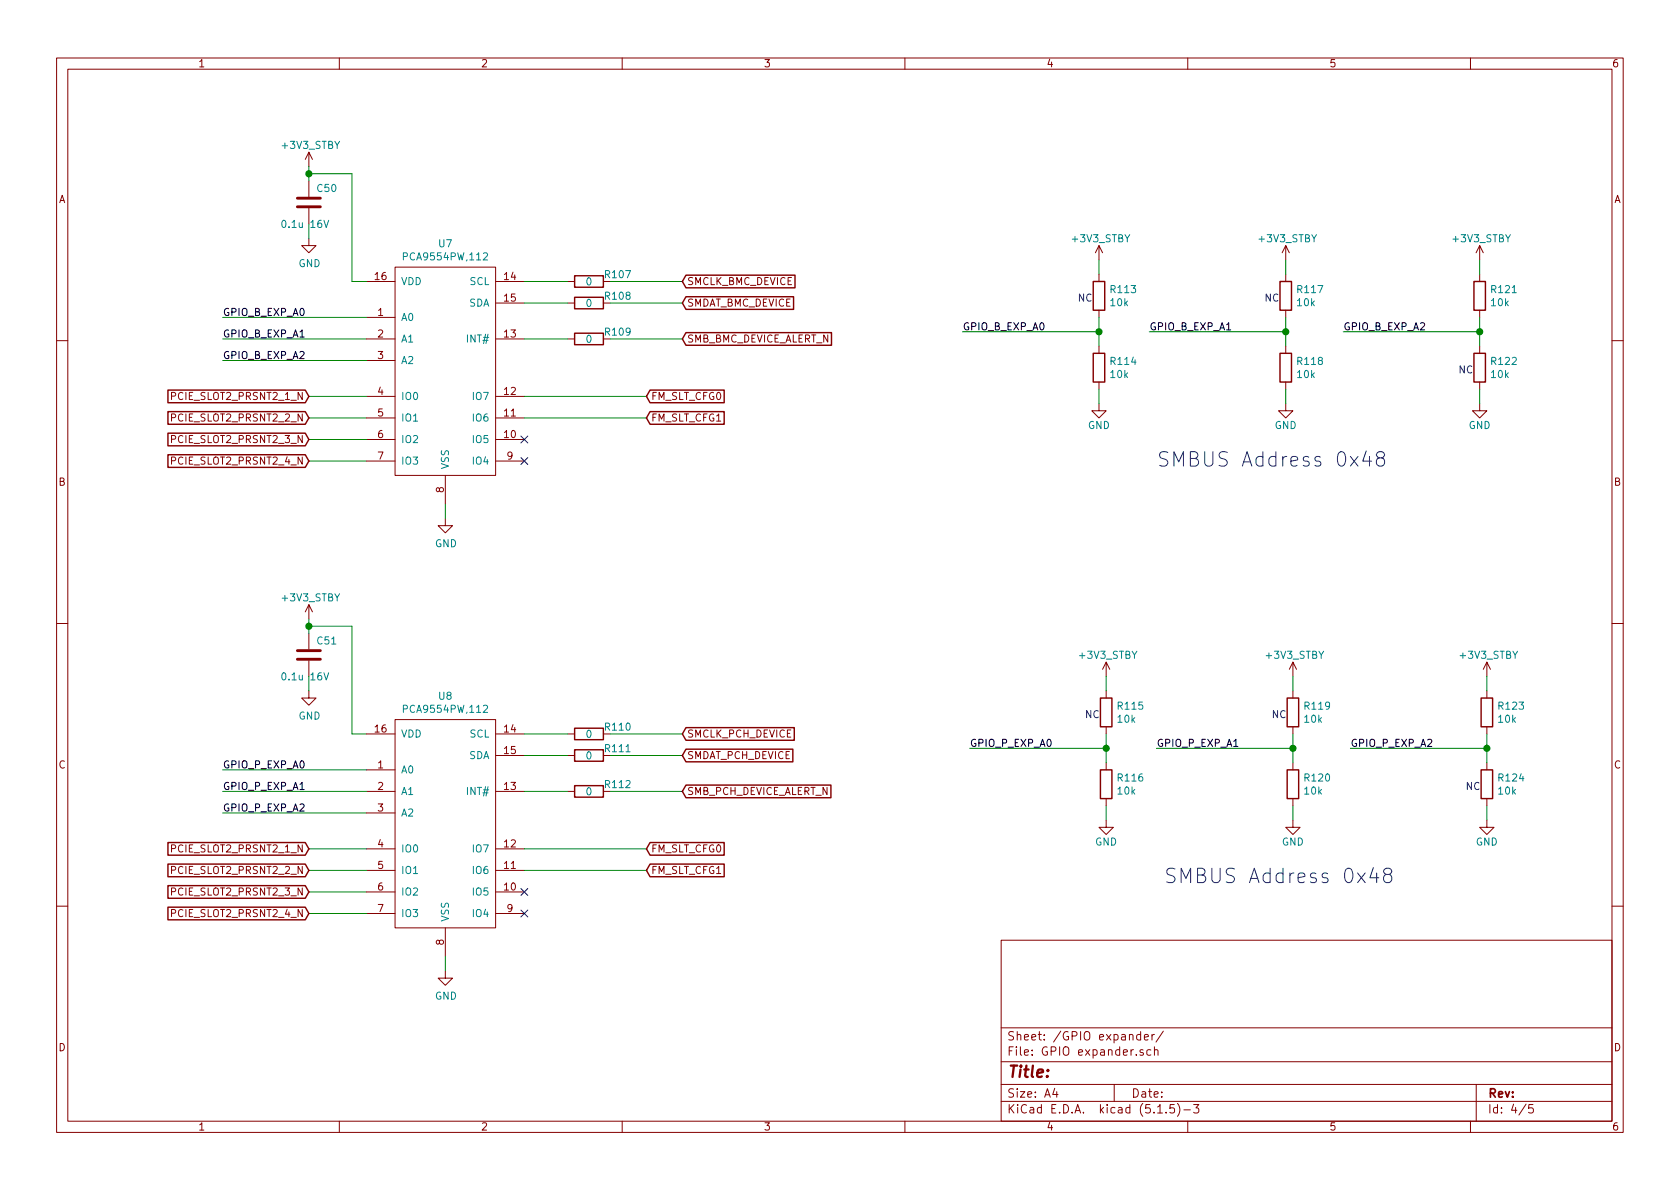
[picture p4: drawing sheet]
EESchema Schematic File Version 4
EELAYER 30 0
EELAYER END
$Descr A4 11693 8268
encoding utf-8
Sheet 4 5
Title ""
Date ""
Rev ""
Comp ""
Comment1 ""
Comment2 ""
Comment3 ""
Comment4 ""
$EndDescr
$Comp
L Device:R R107
U 1 1
P 4100 1950
F 0 "R107" V 4050 2150 50  0000 C CNN
F 1 "0" V 4100 1950 50  0000 C CNN
F 2 "Resistors_SMD:R_0201" V 4030 1950 50  0001 C CNN
F 3 "~" H 4100 1950 50  0001 C CNN
	1    4100 1950
	0    1    1    0   
$EndComp
Wire Wire Line
	4250 1950 4750 1950
Wire Wire Line
	3950 1950 3650 1950
$Comp
L Device:R R108
U 1 1
P 4100 2100
F 0 "R108" V 4050 2300 50  0000 C CNN
F 1 "0" V 4100 2100 50  0000 C CNN
F 2 "Resistors_SMD:R_0201" V 4030 2100 50  0001 C CNN
F 3 "~" H 4100 2100 50  0001 C CNN
	1    4100 2100
	0    1    1    0   
$EndComp
Wire Wire Line
	4250 2100 4750 2100
Wire Wire Line
	3950 2100 3650 2100
Text GLabel 4750 2100 2    50   Input ~ 0
SMDAT_BMC_DEVICE
Text GLabel 4750 1950 2    50   Input ~ 0
SMCLK_BMC_DEVICE
$Comp
L Device:R R109
U 1 1
P 4100 2350
F 0 "R109" V 4050 2550 50  0000 C CNN
F 1 "0" V 4100 2350 50  0000 C CNN
F 2 "Resistors_SMD:R_0201" V 4030 2350 50  0001 C CNN
F 3 "~" H 4100 2350 50  0001 C CNN
	1    4100 2350
	0    1    1    0   
$EndComp
Wire Wire Line
	4250 2350 4750 2350
Wire Wire Line
	3950 2350 3650 2350
Text GLabel 4750 2350 2    50   Input ~ 0
SMB_BMC_DEVICE_ALERT_N
Wire Wire Line
	3100 3500 3100 3600
$Comp
L power:GND #PWR092
U 1 1
P 3100 3600
F 0 "#PWR092" H 3100 3350 50  0001 C CNN
F 1 "GND" H 3105 3427 50  0000 C CNN
F 2 "" H 3100 3600 50  0001 C CNN
F 3 "" H 3100 3600 50  0001 C CNN
	1    3100 3600
	1    0    0    -1  
$EndComp
$Comp
L Device:C C50
U 1 1
P 2150 1400
F 0 "C50" H 2200 1500 50  0000 L CNN
F 1 "0.1u 16V" H 1950 1250 50  0000 L CNN
F 2 "Capacitors_SMD:C_0402" H 2188 1250 50  0001 C CNN
F 3 "~" H 2150 1400 50  0001 C CNN
	1    2150 1400
	1    0    0    -1  
$EndComp
$Comp
L switch_leopard:+3V3_STBY #PWR0150
U 1 1
P 2150 1150
F 0 "#PWR0150" H 2150 1150 50  0001 C CNN
F 1 "+3V3_STBY" H 1950 1300 50  0000 L CNN
F 2 "" H 2150 1150 50  0001 C CNN
F 3 "" H 2150 1150 50  0001 C CNN
	1    2150 1150
	1    0    0    -1  
$EndComp
Wire Wire Line
	2150 1150 2150 1200
Wire Wire Line
	2150 1550 2150 1650
$Comp
L power:GND #PWR090
U 1 1
P 2150 1650
F 0 "#PWR090" H 2150 1400 50  0001 C CNN
F 1 "GND" H 2155 1477 50  0000 C CNN
F 2 "" H 2150 1650 50  0001 C CNN
F 3 "" H 2150 1650 50  0001 C CNN
	1    2150 1650
	1    0    0    -1  
$EndComp
Wire Wire Line
	2150 1200 2450 1200
Wire Wire Line
	2450 1200 2450 1950
Wire Wire Line
	2450 1950 2550 1950
Connection ~ 2150 1200
Wire Wire Line
	2150 1200 2150 1250
Text GLabel 2150 2750 0    50   Input ~ 0
PCIE_SLOT2_PRSNT2_1_N
Text GLabel 2150 2900 0    50   Input ~ 0
PCIE_SLOT2_PRSNT2_2_N
Text GLabel 2150 3050 0    50   Input ~ 0
PCIE_SLOT2_PRSNT2_3_N
Text GLabel 2150 3200 0    50   Input ~ 0
PCIE_SLOT2_PRSNT2_4_N
Wire Wire Line
	2550 2750 2150 2750
Wire Wire Line
	2550 2900 2150 2900
Wire Wire Line
	2550 3050 2150 3050
Wire Wire Line
	2550 3200 2150 3200
Text Label 1550 2200 0    50   ~ 0
GPIO_B_EXP_A0
Text Label 1550 2350 0    50   ~ 0
GPIO_B_EXP_A1
Text Label 1550 2500 0    50   ~ 0
GPIO_B_EXP_A2
Wire Wire Line
	1550 2200 2550 2200
Wire Wire Line
	2550 2350 1550 2350
Wire Wire Line
	1550 2500 2550 2500
Wire Wire Line
	6700 2300 7650 2300
Wire Wire Line
	7650 2300 7650 2200
Wire Wire Line
	7650 2300 7650 2400
Connection ~ 7650 2300
$Comp
L Device:R R?
U 1 1
P 7650 2050
AR Path="/6112E2C2/6250A6DC" Ref="R?"  Part="1" 
AR Path="/624BB3DA/6250A6DC" Ref="R113"  Part="1" 
F 0 "R113" H 7720 2096 50  0000 L CNN
F 1 "10k" H 7720 2005 50  0000 L CNN
F 2 "Resistors_SMD:R_0201" V 7580 2050 50  0001 C CNN
F 3 "~" H 7650 2050 50  0001 C CNN
	1    7650 2050
	1    0    0    -1  
$EndComp
$Comp
L Device:R R?
U 1 1
P 7650 2550
AR Path="/6112E2C2/6250A6E2" Ref="R?"  Part="1" 
AR Path="/624BB3DA/6250A6E2" Ref="R114"  Part="1" 
F 0 "R114" H 7720 2596 50  0000 L CNN
F 1 "10k" H 7720 2505 50  0000 L CNN
F 2 "Resistors_SMD:R_0201" V 7580 2550 50  0001 C CNN
F 3 "~" H 7650 2550 50  0001 C CNN
	1    7650 2550
	1    0    0    -1  
$EndComp
Wire Wire Line
	7650 2700 7650 2800
Wire Wire Line
	7650 1900 7650 1800
$Comp
L switch_leopard:+3V3_STBY PWR?
U 1 1
P 7650 1800
AR Path="/6112E2C2/6250A6EA" Ref="PWR?"  Part="1" 
AR Path="/624BB3DA/6250A6EA" Ref="#PWR0151"  Part="1" 
F 0 "#PWR0151" H 7650 1800 50  0001 C CNN
F 1 "+3V3_STBY" H 7450 1950 50  0000 L CNN
F 2 "" H 7650 1800 50  0001 C CNN
F 3 "" H 7650 1800 50  0001 C CNN
	1    7650 1800
	1    0    0    -1  
$EndComp
$Comp
L power:GND #PWR?
U 1 1
P 7650 2800
AR Path="/6112E2C2/6250A6F0" Ref="#PWR?"  Part="1" 
AR Path="/624BB3DA/6250A6F0" Ref="#PWR094"  Part="1" 
F 0 "#PWR094" H 7650 2550 50  0001 C CNN
F 1 "GND" H 7650 2650 50  0000 C CNN
F 2 "" H 7650 2800 50  0001 C CNN
F 3 "" H 7650 2800 50  0001 C CNN
	1    7650 2800
	1    0    0    -1  
$EndComp
Text Notes 7500 2100 0    50   ~ 0
NC
Wire Wire Line
	8000 2300 8950 2300
Wire Wire Line
	8950 2300 8950 2200
Wire Wire Line
	8950 2300 8950 2400
Connection ~ 8950 2300
$Comp
L Device:R R?
U 1 1
P 8950 2050
AR Path="/6112E2C2/6250A6FC" Ref="R?"  Part="1" 
AR Path="/624BB3DA/6250A6FC" Ref="R117"  Part="1" 
F 0 "R117" H 9020 2096 50  0000 L CNN
F 1 "10k" H 9020 2005 50  0000 L CNN
F 2 "Resistors_SMD:R_0201" V 8880 2050 50  0001 C CNN
F 3 "~" H 8950 2050 50  0001 C CNN
	1    8950 2050
	1    0    0    -1  
$EndComp
$Comp
L Device:R R?
U 1 1
P 8950 2550
AR Path="/6112E2C2/6250A702" Ref="R?"  Part="1" 
AR Path="/624BB3DA/6250A702" Ref="R118"  Part="1" 
F 0 "R118" H 9020 2596 50  0000 L CNN
F 1 "10k" H 9020 2505 50  0000 L CNN
F 2 "Resistors_SMD:R_0201" V 8880 2550 50  0001 C CNN
F 3 "~" H 8950 2550 50  0001 C CNN
	1    8950 2550
	1    0    0    -1  
$EndComp
Wire Wire Line
	8950 2700 8950 2800
Wire Wire Line
	8950 1900 8950 1800
$Comp
L switch_leopard:+3V3_STBY PWR?
U 1 1
P 8950 1800
AR Path="/6112E2C2/6250A70A" Ref="PWR?"  Part="1" 
AR Path="/624BB3DA/6250A70A" Ref="#PWR0152"  Part="1" 
F 0 "#PWR0152" H 8950 1800 50  0001 C CNN
F 1 "+3V3_STBY" H 8750 1950 50  0000 L CNN
F 2 "" H 8950 1800 50  0001 C CNN
F 3 "" H 8950 1800 50  0001 C CNN
	1    8950 1800
	1    0    0    -1  
$EndComp
$Comp
L power:GND #PWR?
U 1 1
P 8950 2800
AR Path="/6112E2C2/6250A710" Ref="#PWR?"  Part="1" 
AR Path="/624BB3DA/6250A710" Ref="#PWR096"  Part="1" 
F 0 "#PWR096" H 8950 2550 50  0001 C CNN
F 1 "GND" H 8950 2650 50  0000 C CNN
F 2 "" H 8950 2800 50  0001 C CNN
F 3 "" H 8950 2800 50  0001 C CNN
	1    8950 2800
	1    0    0    -1  
$EndComp
Text Notes 8800 2100 0    50   ~ 0
NC
Text Notes 8050 3250 0    100  ~ 0
SMBUS Address 0x48
Wire Wire Line
	9350 2300 10300 2300
Wire Wire Line
	10300 2300 10300 2200
Wire Wire Line
	10300 2300 10300 2400
Connection ~ 10300 2300
$Comp
L Device:R R?
U 1 1
P 10300 2050
AR Path="/6112E2C2/6250AED4" Ref="R?"  Part="1" 
AR Path="/624BB3DA/6250AED4" Ref="R121"  Part="1" 
F 0 "R121" H 10370 2096 50  0000 L CNN
F 1 "10k" H 10370 2005 50  0000 L CNN
F 2 "Resistors_SMD:R_0201" V 10230 2050 50  0001 C CNN
F 3 "~" H 10300 2050 50  0001 C CNN
	1    10300 2050
	1    0    0    -1  
$EndComp
$Comp
L Device:R R?
U 1 1
P 10300 2550
AR Path="/6112E2C2/6250AEDE" Ref="R?"  Part="1" 
AR Path="/624BB3DA/6250AEDE" Ref="R122"  Part="1" 
F 0 "R122" H 10370 2596 50  0000 L CNN
F 1 "10k" H 10370 2505 50  0000 L CNN
F 2 "Resistors_SMD:R_0201" V 10230 2550 50  0001 C CNN
F 3 "~" H 10300 2550 50  0001 C CNN
	1    10300 2550
	1    0    0    -1  
$EndComp
Wire Wire Line
	10300 2700 10300 2800
Wire Wire Line
	10300 1900 10300 1800
$Comp
L switch_leopard:+3V3_STBY PWR?
U 1 1
P 10300 1800
AR Path="/6112E2C2/6250AEEA" Ref="PWR?"  Part="1" 
AR Path="/624BB3DA/6250AEEA" Ref="#PWR0153"  Part="1" 
F 0 "#PWR0153" H 10300 1800 50  0001 C CNN
F 1 "+3V3_STBY" H 10100 1950 50  0000 L CNN
F 2 "" H 10300 1800 50  0001 C CNN
F 3 "" H 10300 1800 50  0001 C CNN
	1    10300 1800
	1    0    0    -1  
$EndComp
$Comp
L power:GND #PWR?
U 1 1
P 10300 2800
AR Path="/6112E2C2/6250AEF4" Ref="#PWR?"  Part="1" 
AR Path="/624BB3DA/6250AEF4" Ref="#PWR098"  Part="1" 
F 0 "#PWR098" H 10300 2550 50  0001 C CNN
F 1 "GND" H 10300 2650 50  0000 C CNN
F 2 "" H 10300 2800 50  0001 C CNN
F 3 "" H 10300 2800 50  0001 C CNN
	1    10300 2800
	1    0    0    -1  
$EndComp
Text Notes 10150 2600 0    50   ~ 0
NC
Text Label 6700 2300 0    50   ~ 0
GPIO_B_EXP_A0
Text Label 8000 2300 0    50   ~ 0
GPIO_B_EXP_A1
Text Label 9350 2300 0    50   ~ 0
GPIO_B_EXP_A2
Wire Wire Line
	4500 2750 3650 2750
Wire Wire Line
	4500 2900 3650 2900
Text GLabel 4500 2900 2    50   Input ~ 0
FM_SLT_CFG1
Text GLabel 4500 2750 2    50   Input ~ 0
FM_SLT_CFG0
$Comp
L Device:R R110
U 1 1
P 4100 5100
F 0 "R110" V 4050 5300 50  0000 C CNN
F 1 "0" V 4100 5100 50  0000 C CNN
F 2 "Resistors_SMD:R_0201" V 4030 5100 50  0001 C CNN
F 3 "~" H 4100 5100 50  0001 C CNN
	1    4100 5100
	0    1    1    0   
$EndComp
Wire Wire Line
	4250 5100 4750 5100
Wire Wire Line
	3950 5100 3650 5100
$Comp
L Device:R R111
U 1 1
P 4100 5250
F 0 "R111" V 4050 5450 50  0000 C CNN
F 1 "0" V 4100 5250 50  0000 C CNN
F 2 "Resistors_SMD:R_0201" V 4030 5250 50  0001 C CNN
F 3 "~" H 4100 5250 50  0001 C CNN
	1    4100 5250
	0    1    1    0   
$EndComp
Wire Wire Line
	4250 5250 4750 5250
Wire Wire Line
	3950 5250 3650 5250
Text GLabel 4750 5250 2    50   Input ~ 0
SMDAT_PCH_DEVICE
Text GLabel 4750 5100 2    50   Input ~ 0
SMCLK_PCH_DEVICE
$Comp
L Device:R R112
U 1 1
P 4100 5500
F 0 "R112" V 4050 5700 50  0000 C CNN
F 1 "0" V 4100 5500 50  0000 C CNN
F 2 "Resistors_SMD:R_0201" V 4030 5500 50  0001 C CNN
F 3 "~" H 4100 5500 50  0001 C CNN
	1    4100 5500
	0    1    1    0   
$EndComp
Wire Wire Line
	4250 5500 4750 5500
Wire Wire Line
	3950 5500 3650 5500
Text GLabel 4750 5500 2    50   Input ~ 0
SMB_PCH_DEVICE_ALERT_N
Wire Wire Line
	3100 6650 3100 6750
$Comp
L power:GND #PWR093
U 1 1
P 3100 6750
F 0 "#PWR093" H 3100 6500 50  0001 C CNN
F 1 "GND" H 3105 6577 50  0000 C CNN
F 2 "" H 3100 6750 50  0001 C CNN
F 3 "" H 3100 6750 50  0001 C CNN
	1    3100 6750
	1    0    0    -1  
$EndComp
$Comp
L Device:C C51
U 1 1
P 2150 4550
F 0 "C51" H 2200 4650 50  0000 L CNN
F 1 "0.1u 16V" H 1950 4400 50  0000 L CNN
F 2 "Capacitors_SMD:C_0402" H 2188 4400 50  0001 C CNN
F 3 "~" H 2150 4550 50  0001 C CNN
	1    2150 4550
	1    0    0    -1  
$EndComp
$Comp
L switch_leopard:+3V3_STBY #PWR0154
U 1 1
P 2150 4300
F 0 "#PWR0154" H 2150 4300 50  0001 C CNN
F 1 "+3V3_STBY" H 1950 4450 50  0000 L CNN
F 2 "" H 2150 4300 50  0001 C CNN
F 3 "" H 2150 4300 50  0001 C CNN
	1    2150 4300
	1    0    0    -1  
$EndComp
Wire Wire Line
	2150 4300 2150 4350
Wire Wire Line
	2150 4700 2150 4800
$Comp
L power:GND #PWR091
U 1 1
P 2150 4800
F 0 "#PWR091" H 2150 4550 50  0001 C CNN
F 1 "GND" H 2155 4627 50  0000 C CNN
F 2 "" H 2150 4800 50  0001 C CNN
F 3 "" H 2150 4800 50  0001 C CNN
	1    2150 4800
	1    0    0    -1  
$EndComp
Wire Wire Line
	2150 4350 2450 4350
Wire Wire Line
	2450 4350 2450 5100
Wire Wire Line
	2450 5100 2550 5100
Connection ~ 2150 4350
Wire Wire Line
	2150 4350 2150 4400
Text GLabel 2150 5900 0    50   Input ~ 0
PCIE_SLOT2_PRSNT2_1_N
Text GLabel 2150 6050 0    50   Input ~ 0
PCIE_SLOT2_PRSNT2_2_N
Text GLabel 2150 6200 0    50   Input ~ 0
PCIE_SLOT2_PRSNT2_3_N
Text GLabel 2150 6350 0    50   Input ~ 0
PCIE_SLOT2_PRSNT2_4_N
Wire Wire Line
	2550 5900 2150 5900
Wire Wire Line
	2550 6050 2150 6050
Wire Wire Line
	2550 6200 2150 6200
Wire Wire Line
	2550 6350 2150 6350
Text Label 1550 5350 0    50   ~ 0
GPIO_P_EXP_A0
Text Label 1550 5500 0    50   ~ 0
GPIO_P_EXP_A1
Text Label 1550 5650 0    50   ~ 0
GPIO_P_EXP_A2
Wire Wire Line
	1550 5350 2550 5350
Wire Wire Line
	2550 5500 1550 5500
Wire Wire Line
	1550 5650 2550 5650
Wire Wire Line
	6750 5200 7700 5200
Wire Wire Line
	7700 5200 7700 5100
Wire Wire Line
	7700 5200 7700 5300
Connection ~ 7700 5200
$Comp
L Device:R R?
U 1 1
P 7700 4950
AR Path="/6112E2C2/625184EA" Ref="R?"  Part="1" 
AR Path="/624BB3DA/625184EA" Ref="R115"  Part="1" 
F 0 "R115" H 7770 4996 50  0000 L CNN
F 1 "10k" H 7770 4905 50  0000 L CNN
F 2 "Resistors_SMD:R_0201" V 7630 4950 50  0001 C CNN
F 3 "~" H 7700 4950 50  0001 C CNN
	1    7700 4950
	1    0    0    -1  
$EndComp
$Comp
L Device:R R?
U 1 1
P 7700 5450
AR Path="/6112E2C2/625184F4" Ref="R?"  Part="1" 
AR Path="/624BB3DA/625184F4" Ref="R116"  Part="1" 
F 0 "R116" H 7770 5496 50  0000 L CNN
F 1 "10k" H 7770 5405 50  0000 L CNN
F 2 "Resistors_SMD:R_0201" V 7630 5450 50  0001 C CNN
F 3 "~" H 7700 5450 50  0001 C CNN
	1    7700 5450
	1    0    0    -1  
$EndComp
Wire Wire Line
	7700 5600 7700 5700
Wire Wire Line
	7700 4800 7700 4700
$Comp
L switch_leopard:+3V3_STBY PWR?
U 1 1
P 7700 4700
AR Path="/6112E2C2/62518500" Ref="PWR?"  Part="1" 
AR Path="/624BB3DA/62518500" Ref="#PWR0155"  Part="1" 
F 0 "#PWR0155" H 7700 4700 50  0001 C CNN
F 1 "+3V3_STBY" H 7500 4850 50  0000 L CNN
F 2 "" H 7700 4700 50  0001 C CNN
F 3 "" H 7700 4700 50  0001 C CNN
	1    7700 4700
	1    0    0    -1  
$EndComp
$Comp
L power:GND #PWR?
U 1 1
P 7700 5700
AR Path="/6112E2C2/6251850A" Ref="#PWR?"  Part="1" 
AR Path="/624BB3DA/6251850A" Ref="#PWR095"  Part="1" 
F 0 "#PWR095" H 7700 5450 50  0001 C CNN
F 1 "GND" H 7700 5550 50  0000 C CNN
F 2 "" H 7700 5700 50  0001 C CNN
F 3 "" H 7700 5700 50  0001 C CNN
	1    7700 5700
	1    0    0    -1  
$EndComp
Text Notes 7550 5000 0    50   ~ 0
NC
Wire Wire Line
	8050 5200 9000 5200
Wire Wire Line
	9000 5200 9000 5100
Wire Wire Line
	9000 5200 9000 5300
Connection ~ 9000 5200
$Comp
L Device:R R?
U 1 1
P 9000 4950
AR Path="/6112E2C2/62518519" Ref="R?"  Part="1" 
AR Path="/624BB3DA/62518519" Ref="R119"  Part="1" 
F 0 "R119" H 9070 4996 50  0000 L CNN
F 1 "10k" H 9070 4905 50  0000 L CNN
F 2 "Resistors_SMD:R_0201" V 8930 4950 50  0001 C CNN
F 3 "~" H 9000 4950 50  0001 C CNN
	1    9000 4950
	1    0    0    -1  
$EndComp
$Comp
L Device:R R?
U 1 1
P 9000 5450
AR Path="/6112E2C2/62518523" Ref="R?"  Part="1" 
AR Path="/624BB3DA/62518523" Ref="R120"  Part="1" 
F 0 "R120" H 9070 5496 50  0000 L CNN
F 1 "10k" H 9070 5405 50  0000 L CNN
F 2 "Resistors_SMD:R_0201" V 8930 5450 50  0001 C CNN
F 3 "~" H 9000 5450 50  0001 C CNN
	1    9000 5450
	1    0    0    -1  
$EndComp
Wire Wire Line
	9000 5600 9000 5700
Wire Wire Line
	9000 4800 9000 4700
$Comp
L switch_leopard:+3V3_STBY PWR?
U 1 1
P 9000 4700
AR Path="/6112E2C2/6251852F" Ref="PWR?"  Part="1" 
AR Path="/624BB3DA/6251852F" Ref="#PWR0156"  Part="1" 
F 0 "#PWR0156" H 9000 4700 50  0001 C CNN
F 1 "+3V3_STBY" H 8800 4850 50  0000 L CNN
F 2 "" H 9000 4700 50  0001 C CNN
F 3 "" H 9000 4700 50  0001 C CNN
	1    9000 4700
	1    0    0    -1  
$EndComp
$Comp
L power:GND #PWR?
U 1 1
P 9000 5700
AR Path="/6112E2C2/62518539" Ref="#PWR?"  Part="1" 
AR Path="/624BB3DA/62518539" Ref="#PWR097"  Part="1" 
F 0 "#PWR097" H 9000 5450 50  0001 C CNN
F 1 "GND" H 9000 5550 50  0000 C CNN
F 2 "" H 9000 5700 50  0001 C CNN
F 3 "" H 9000 5700 50  0001 C CNN
	1    9000 5700
	1    0    0    -1  
$EndComp
Text Notes 8850 5000 0    50   ~ 0
NC
Text Notes 8100 6150 0    100  ~ 0
SMBUS Address 0x48
Wire Wire Line
	9400 5200 10350 5200
Wire Wire Line
	10350 5200 10350 5100
Wire Wire Line
	10350 5200 10350 5300
Connection ~ 10350 5200
$Comp
L Device:R R?
U 1 1
P 10350 4950
AR Path="/6112E2C2/62518549" Ref="R?"  Part="1" 
AR Path="/624BB3DA/62518549" Ref="R123"  Part="1" 
F 0 "R123" H 10420 4996 50  0000 L CNN
F 1 "10k" H 10420 4905 50  0000 L CNN
F 2 "Resistors_SMD:R_0201" V 10280 4950 50  0001 C CNN
F 3 "~" H 10350 4950 50  0001 C CNN
	1    10350 4950
	1    0    0    -1  
$EndComp
$Comp
L Device:R R?
U 1 1
P 10350 5450
AR Path="/6112E2C2/62518553" Ref="R?"  Part="1" 
AR Path="/624BB3DA/62518553" Ref="R124"  Part="1" 
F 0 "R124" H 10420 5496 50  0000 L CNN
F 1 "10k" H 10420 5405 50  0000 L CNN
F 2 "Resistors_SMD:R_0201" V 10280 5450 50  0001 C CNN
F 3 "~" H 10350 5450 50  0001 C CNN
	1    10350 5450
	1    0    0    -1  
$EndComp
Wire Wire Line
	10350 5600 10350 5700
Wire Wire Line
	10350 4800 10350 4700
$Comp
L switch_leopard:+3V3_STBY PWR?
U 1 1
P 10350 4700
AR Path="/6112E2C2/6251855F" Ref="PWR?"  Part="1" 
AR Path="/624BB3DA/6251855F" Ref="#PWR0157"  Part="1" 
F 0 "#PWR0157" H 10350 4700 50  0001 C CNN
F 1 "+3V3_STBY" H 10150 4850 50  0000 L CNN
F 2 "" H 10350 4700 50  0001 C CNN
F 3 "" H 10350 4700 50  0001 C CNN
	1    10350 4700
	1    0    0    -1  
$EndComp
$Comp
L power:GND #PWR?
U 1 1
P 10350 5700
AR Path="/6112E2C2/62518569" Ref="#PWR?"  Part="1" 
AR Path="/624BB3DA/62518569" Ref="#PWR099"  Part="1" 
F 0 "#PWR099" H 10350 5450 50  0001 C CNN
F 1 "GND" H 10350 5550 50  0000 C CNN
F 2 "" H 10350 5700 50  0001 C CNN
F 3 "" H 10350 5700 50  0001 C CNN
	1    10350 5700
	1    0    0    -1  
$EndComp
Text Notes 10200 5500 0    50   ~ 0
NC
Text Label 6750 5200 0    50   ~ 0
GPIO_P_EXP_A0
Text Label 8050 5200 0    50   ~ 0
GPIO_P_EXP_A1
Text Label 9400 5200 0    50   ~ 0
GPIO_P_EXP_A2
Wire Wire Line
	4500 5900 3650 5900
Wire Wire Line
	4500 6050 3650 6050
Text GLabel 4500 6050 2    50   Input ~ 0
FM_SLT_CFG1
Text GLabel 4500 5900 2    50   Input ~ 0
FM_SLT_CFG0
$Comp
L switch_leopard:PCA9554PW,112 U7
U 1 1
P 3100 2300
F 0 "U7" H 3100 2915 50  0000 C CNN
F 1 "PCA9554PW,112" H 3100 2824 50  0000 C CNN
F 2 "Housings_SSOP:TSSOP-16_4.4x5mm_Pitch0.65mm" H 3800 2850 50  0001 C CNN
F 3 "" H 3800 2850 50  0001 C CNN
	1    3100 2300
	1    0    0    -1  
$EndComp
NoConn ~ 3650 3050
NoConn ~ 3650 3200
$Comp
L switch_leopard:PCA9554PW,112 U8
U 1 1
P 3100 5450
F 0 "U8" H 3100 6065 50  0000 C CNN
F 1 "PCA9554PW,112" H 3100 5974 50  0000 C CNN
F 2 "Housings_SSOP:TSSOP-16_4.4x5mm_Pitch0.65mm" H 3800 6000 50  0001 C CNN
F 3 "" H 3800 6000 50  0001 C CNN
	1    3100 5450
	1    0    0    -1  
$EndComp
NoConn ~ 3650 6200
NoConn ~ 3650 6350
$EndSCHEMATC
